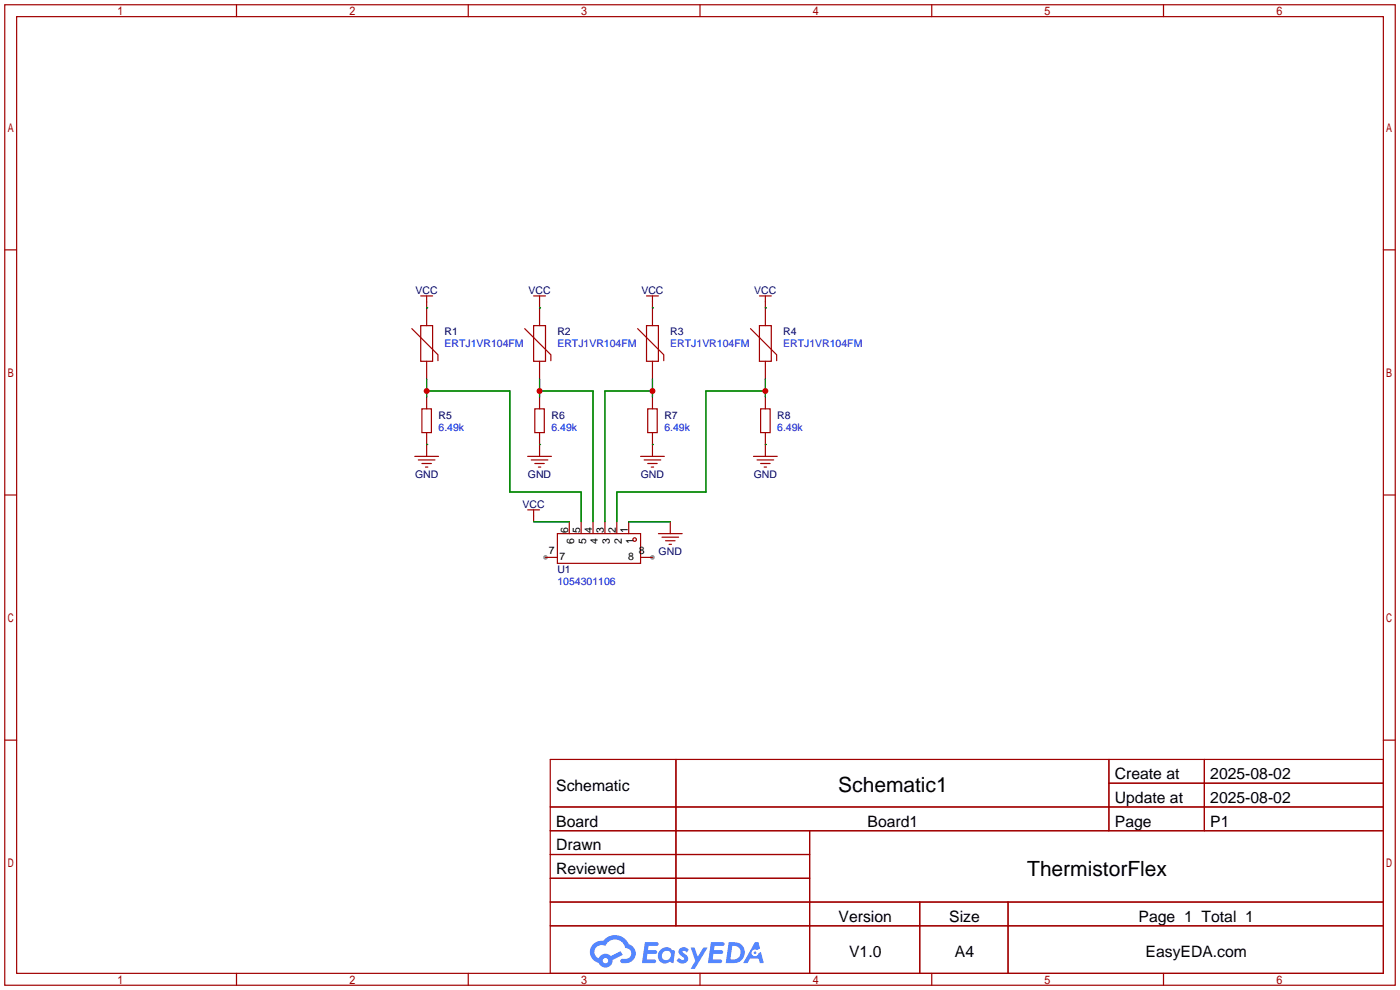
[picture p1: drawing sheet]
<svg xmlns="http://www.w3.org/2000/svg" width="299mm" height="212mm" viewBox="0 0 299 212" stroke-linecap="round" stroke-linejoin="round" font-family="sans-serif">
<g fill="#999">
<circle cx="116.6" cy="119.1" r=".51"/>
<circle cx="139.4" cy="119.1" r=".51"/>
</g>
<g fill="none" stroke="#a10000" stroke-width=".25">
<path d="M1 1h297.2v209.6h-297.2zM3.6 3.6h292.1v204.4h-292.1zM50.5 1v2.6M100.1 1v2.6M149.6 1v2.6M199.1 1v2.6M248.7 1v2.6M1 53.4h2.6M295.7 53.4h2.5M1 105.8h2.6M295.7 105.8h2.5M1 158.2h2.6"/>
<path d="M295.7 158.2h2.5M117.6 162.3h178.1v45.7h-178.1zM117.6 172.5h178.1M117.6 177.5h178.1M144.5 162.3v35.6M173 177.5v30.5M237 162.3v15.2M237 167.4h58.7M257.4 162.3v15.2M117.6 182.6h55.4M117.6 192.8h178.1M117.6 187.7h55.4"/>
<path d="M117.6 197.9h178.1M196.6 192.8v15.2M215.4 192.8v15.2M50.5 208v2.6M100.1 208v2.6M149.6 208v2.6M199.1 208v2.6M248.7 208v2.6"/>
</g>
<g fill="#5487ff">
<path d="M145.3 202.7a1.3 1.3 0 0 1 1.9 .3l-.4 .6a.54 .54 0 0 0-.9-.2l.1 .2a1.34 1.34 0 0 1 .9 1.8 1.47 1.47 0 0 1-2.3-.1l.5-.6 .8 .5a.31 .31 0 0 0 .4-.3 .31 .31 0 0 0-.3-.4 1.12 1.12 0 0 1-.7-1.8z"/>
<path d="M147.6 202.5h.9l.6 2 1.2-2h.9l-2.7 4.6h-.9l1-1.7z"/>
<path d="M137.8 201.4h1.7a1.31 1.31 0 0 1 1.2 .2 .4 .4 0 0 1-.3 .5l-1.8 .1-.1 .9h1.6a.4 .4 0 0 1 .4 .4 .4 .4 0 0 1-.5 .4h-1.6l-.2 1.2h1.4a.46 .46 0 0 1 .5 0 .46 .46 0 0 1 .1 .5l-.4 .2h-2.6z"/>
<path d="M151.9 201.4h1.7a1.32 1.32 0 0 1 1.2 .2 .39 .39 0 0 1-.3 .5l-1.8 .1-.1 .9h1.6a.4 .4 0 0 1 .4 .4 .4 .4 0 0 1-.4 .4h-1.7l-.2 1.2h1.4a.46 .46 0 0 1 .5 0 .46 .46 0 0 1 .1 .5l-.4 .2h-2.6z"/>
<path d="M161.3 201.4h.8l.3 1.3-.6 .4a.75 .75 0 0 0-1.1 .3 .75 .75 0 0 0 .5 1 .75 .75 0 0 0 .9-.7l.5-.2 .6 2.3h-.8l-.3-.9h-1.8l-.5 .9h-1z"/>
<path d="M155.7 201.4l-.6 4.4h1.5a2.27 2.27 0 0 0 2.6-2.2 2.27 2.27 0 0 0-2.7-2.2zM156.5 202.1a1.5 1.5 0 0 1 1.8 1.6 1.5 1.5 0 0 1-1.9 1.4h-.3z"/>
<path d="M141.2 203a1.6 1.6 0 0 0-.3 2.3 1.6 1.6 0 0 0 2.3 .2l.7 .3 .3-2.4-.1-.3-.5-.1a1.58 1.58 0 0 0-2.4 0zM141.8 203.5a.98 .98 0 0 1 1.6 .4 .98 .98 0 0 1-1.1 1.3 .94 .94 0 0 1-.9-.7 .94 .94 0 0 1 .4-1z"/>
<path d="M126.8 201.8a2.37 2.37 0 0 0 1.1 4 1.54 1.54 0 0 0 1.8 1 1.54 1.54 0 0 0 1.2-1.6l2.2-1.1-.5-.8-2 1a1.57 1.57 0 0 0-2.7 .5 1.5 1.5 0 0 1-.7-2.1 1.5 1.5 0 0 1 2.2-.5 2.23 2.23 0 0 1 2.3-1.4 2.23 2.23 0 0 1 2 1.8 1.16 1.16 0 0 1 1.2 1.1 1.16 1.16 0 0 1-1.1 1.2h-.7a.47 .47 0 0 0-.5 .4 .47 .47 0 0 0 .4 .5 2.17 2.17 0 0 0 2.5-.9 2.17 2.17 0 0 0-.3-2.7l-.8-.4a3.2 3.2 0 0 0-5.5-.7l-1.1 .1zM128.8 205.3a.6 .6 0 0 1 1.2 0 .6 .6 0 0 1-1.2 0z"/>
<circle cx="161.4" cy="203.6" r=".28"/>
</g>
<g fill="none" stroke="#a10000" stroke-width=".25">
<path d="M88 70.2l5.6 5.6v1.3M89.9 69.6h2.6v7.6h-2.6zM89.9 63.2h2.6M91.2 63.2v6.4M91.2 77.2v3.8M112.1 70.2l5.6 5.6v1.3M114 69.6h2.6v7.6h-2.6zM114 63.2h2.6M115.3 63.2v6.4M115.3 77.2v3.8M136.3 70.2l5.6 5.6v1.3M138.2 69.6h2.5v7.6h-2.5z"/>
<path d="M138.2 63.2h2.5M139.4 63.2v6.4M139.4 77.2v3.8M160.4 70.2l5.6 5.6v1.3M162.3 69.6h2.5v7.6h-2.5zM162.3 63.2h2.5M163.6 63.2v6.4M163.6 77.2v3.8M88.6 97.5h5.1M89.4 98.3h3.6M90.2 87.4h2v5.1h-2zM90.2 99.1h2"/>
<path d="M90.9 99.8h.5M91.2 84.8v2.6M91.2 92.5v5M112.8 97.5h5.1M113.5 98.3h3.6M114.3 87.4h2v5.1h-2zM114.3 99.1h2M115.1 99.8h.5M115.3 84.8v2.6M115.3 92.5v5M136.9 97.5h5.1M137.7 98.3h3.5"/>
<path d="M138.4 87.4h2.1v5.1h-2.1zM138.4 99.1h2.1M139.2 99.8h.5M139.4 84.8v2.6M139.4 92.5v5M161 97.5h5.1M161.8 98.3h3.6M162.6 87.4h2v5.1h-2zM162.6 99.1h2M163.3 99.8h.5M163.6 84.8v2.6M163.6 92.5v5"/>
<path d="M112.8 109h2.5M114 109v2.5M116.6 119.1h2.5M119.1 114h17.8v6.4h-17.8zM121.7 111.5v2.5M124.2 111.5v2.5M126.7 111.5v2.5M129.3 111.5v2.5M131.8 111.5v2.5M134.4 111.5v2.5M136.9 119.1h2.5M140.7 114h5.1"/>
<path d="M141.5 114.8h3.5M142.2 115.6h2.1M143 116.3h.5M143.3 111.5v2.5"/>
<circle cx="135.6" cy="115.3" r=".38"/>
</g>
<g fill="none" stroke="#008700" stroke-width=".25">
<path d="M91.2 65.8h.1M115.3 65.8h.1M139.4 65.8h.1M163.6 65.8h.1M91.2 95h.1M91.2 81v3.8M91.2 83.6h17.8v21.6h15.2v6.3M115.3 95h.1M115.3 83.6h11.4v27.9M115.3 81v3.8M139.4 95h.1M139.4 83.6h-10.1v27.9"/>
<path d="M139.4 81v3.8M163.6 95h.1M163.6 83.6h-12.7v21.6h-19.1v6.3M163.6 81v3.8M114 111.5h7.7M134.4 111.5h8.9"/>
</g>
<g fill="#c00">
<circle cx="91.2" cy="83.6" r=".63"/>
<circle cx="115.3" cy="83.6" r=".63"/>
<circle cx="139.4" cy="83.6" r=".63"/>
<circle cx="163.6" cy="83.6" r=".63"/>
</g>
<g font-size="4.5">
<text x="179.2" y="169.4">Schematic1</text>
<text x="219.5" y="187.1">ThermistorFlex</text>
</g>
<g font-size="3.4">
<text x="238.3" y="166.5">Create at</text>
<text x="258.7" y="166.5">2025-08-02</text>
<text x="118.9" y="169">Schematic</text>
<text x="238.3" y="171.6">Update at</text>
<text x="258.7" y="171.6">2025-08-02</text>
<text x="118.9" y="176.6">Board</text>
<text x="185.4" y="176.6">Board1</text>
<text x="238.3" y="176.6">Page</text>
<text x="258.7" y="176.6">P1</text>
<text x="118.9" y="181.7">Drawn</text>
<text x="118.9" y="186.8">Reviewed</text>
<text x="179.2" y="197">Version</text>
<text x="202.9" y="197">Size</text>
<text x="243.3" y="197">Page 1 Total 1</text>
<text x="181.5" y="204.6">V1.0</text>
<text x="204.1" y="204.6">A4</text>
<text x="244.8" y="204.6">EasyEDA.com</text>
</g>
<g font-size="2.2" fill="#000080">
<text x="88.8" y="62.8">VCC</text>
<text x="112.9" y="62.8">VCC</text>
<text x="137.1" y="62.8">VCC</text>
<text x="161.2" y="62.8">VCC</text>
<text x="95" y="71.7">R1</text>
<text x="119.1" y="71.7">R2</text>
<text x="143.3" y="71.7">R3</text>
<text x="167.4" y="71.7">R4</text>
<text x="93.7" y="89.5">R5</text>
<text x="117.9" y="89.5">R6</text>
<text x="142" y="89.5">R7</text>
<text x="166.1" y="89.5">R8</text>
<text x="88.7" y="102.2">GND</text>
<text x="112.8" y="102.2">GND</text>
<text x="137" y="102.2">GND</text>
<text x="161.1" y="102.2">GND</text>
<text x="111.7" y="108.5">VCC</text>
<text x="140.8" y="118.7">GND</text>
<text x="119.1" y="122.5">U1</text>
</g>
<g font-size="2.2" fill="#00f">
<text x="95" y="74.2">ERTJ1VR104FM</text>
<text x="119.1" y="74.2">ERTJ1VR104FM</text>
<text x="143.3" y="74.2">ERTJ1VR104FM</text>
<text x="167.4" y="74.2">ERTJ1VR104FM</text>
<text x="93.7" y="92">6.49k</text>
<text x="117.9" y="92">6.49k</text>
<text x="142" y="92">6.49k</text>
<text x="166.1" y="92">6.49k</text>
<text x="119.1" y="125">1054301106</text>
</g>
<g font-size="2.2">
<text x="121.5" y="113.9" transform="rotate(-90 121.5 113.9)">6</text>
<text x="124" y="113.9" transform="rotate(-90 124 113.9)">5</text>
<text x="126.5" y="113.9" transform="rotate(-90 126.5 113.9)">4</text>
<text x="129.1" y="113.9" transform="rotate(-90 129.1 113.9)">3</text>
<text x="131.6" y="113.9" transform="rotate(-90 131.6 113.9)">2</text>
<text x="134.2" y="113.9" transform="rotate(-90 134.2 113.9)">1</text>
<text x="117.3" y="118.4">7</text>
<text x="119.6" y="119.7">7</text>
<text x="122.7" y="116.2" transform="rotate(-90 122.7 116.2)">6</text>
<text x="125.3" y="116.2" transform="rotate(-90 125.3 116.2)">5</text>
<text x="127.8" y="116.2" transform="rotate(-90 127.8 116.2)">4</text>
<text x="130.3" y="116.2" transform="rotate(-90 130.3 116.2)">3</text>
<text x="132.9" y="116.2" transform="rotate(-90 132.9 116.2)">2</text>
<text x="134.2" y="119.7">8</text>
<text x="135.4" y="116.2" transform="rotate(-90 135.4 116.2)">1</text>
<text x="136.5" y="118.4">8</text>
</g>
</svg>
